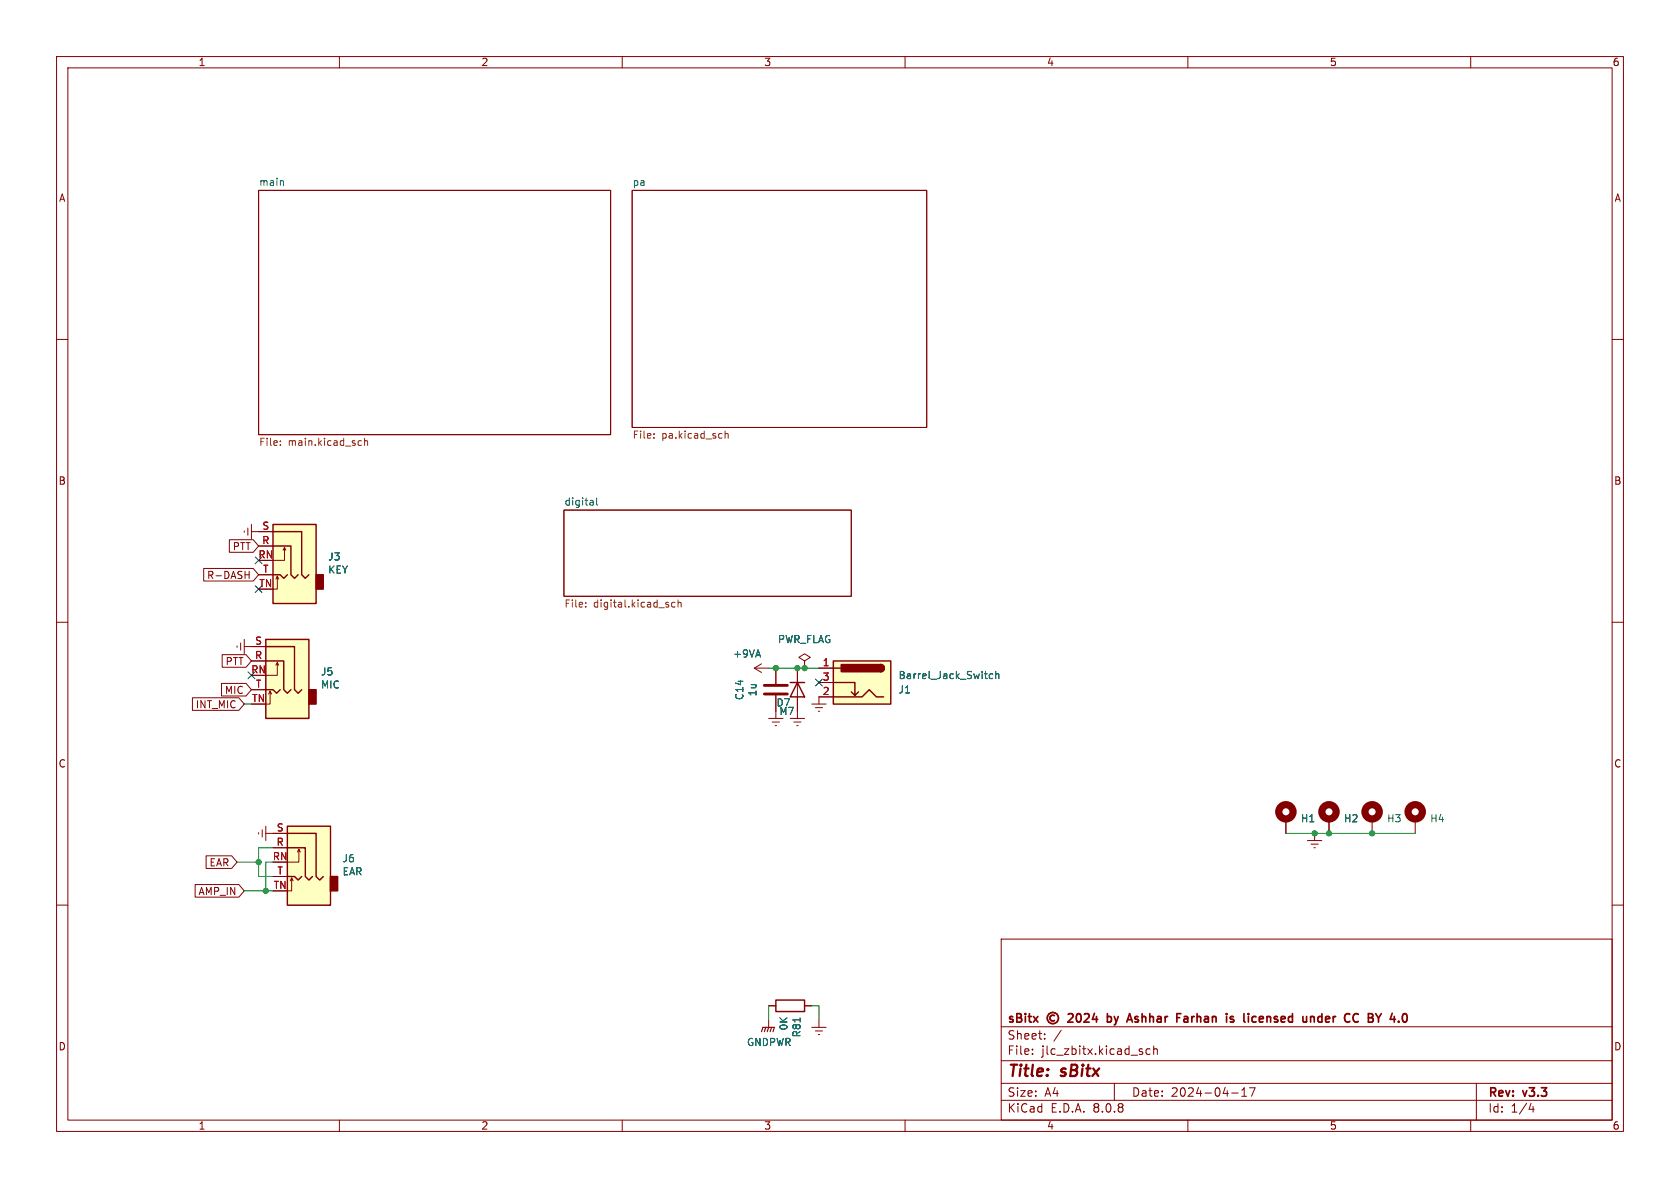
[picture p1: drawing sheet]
<svg xmlns="http://www.w3.org/2000/svg" width="297mm" height="210mm" viewBox="0 0 297 210" stroke-linecap="round" stroke-linejoin="round" font-family="sans-serif">
<g fill="none" stroke="#840000" stroke-width=".18">
<path d="M10 10h277v190h-277zM12 12h273v186h-273zM60 10v2M110 10v2M160 10v2M210 10v2M260 10v2M45.7 33.7h62.2v43.1h-62.2zM111.8 33.7h52v41.9h-52zM10 60h2M285 60h2M99.7 90.2h50.8v15.2h-50.8z"/>
<path d="M10 110h2M285 110h2M231.1 148.6h2.6M231.8 149.2h1.2M232.3 149.9h.2M232.4 147.3v1.3M10 160h2M177 166h108v32h-108zM285 160h2M60 198v2M110 198v2M160 198v2"/>
<path d="M177 194.5h108M177 191.5h108M177 187.5h108M177 181.5h108M182.5 186.3v.1M182.5 185.5v.1M184.7 183.6v.1M184.7 182.8v.1M187.6 182.1l-1.3 2M197 191.5v3M202 186v.3M203.3 185.5l-.4-.1-.3 .3v.4l.1 .2h.6"/>
<path d="M204 185.5l.2-.1 .3 .1 .1 .9M204 184.9v1.5M210 198v2M217.7 193.2h1.2M219.5 193.8h.9M219.5 192.7l.5-.4v1.5M220.9 192.3h1l-.7 1.5M260 198v2M261 191.5v6.5M270.7 195l-.4 1.1h.9M271 195.6v1"/>
</g>
<g fill="none" stroke="#840000" stroke-width=".3">
<path d="M186.4 179.5a.52 .52 0 0 0-.8 .5 .52 .52 0 0 0 .8 .4M188.8 179.3l.6-.1 .2 .1 .1 .3-.9 1.1h.9M190.4 179.3l.2-.1a.81 .81 0 0 1 .6 .6 .81 .81 0 0 1-.3 .8l-.1 .1a.81 .81 0 0 1-.4-1.4zM191.7 179.3l.6-.1 .2 .1 .1 .3-1 1.1h1M193.5 179.1l-.4 1.1h1M193.8 179.7v1M195.8 179.2v1.5M195.8 179.8l.4-.1 .2 .1M199.7 179.2l.5 1.5M209.3 179.8l.5-.1 .2 .2M223.1 179.7h-.3l-.2 .2 .1 .7 .4 .1M233.7 179.8l-.4-.1-.3 .3v.4l.1 .2h.6"/>
<path d="M233.7 179.2v1.5M241.9 179.9h.5M242.4 179.2h-.5v1.5h.6M246.5 179.7v1M196.4 180.5l-.2 .2-.4-.1M210 180l-.5 .1a.29 .29 0 0 0-.2 .3 .29 .29 0 0 0 .2 .3l.5-.1M218.1 180.3v.3M223.3 180l-.7 .2M245.8 180.2h.9"/>
<circle cx="186.1" cy="180" r="1"/>
</g>
<path d="M50.1 32v.8M104.8 88.5l.1 .8M104.9 89.2l-.1 .1M104.9 88.8h-.1M105.5 88v1.1l.2 .2" fill="none" stroke="#006464" stroke-width=".18"/>
<g fill="none" stroke="#725600" stroke-width=".18">
<path d="M49.6 78.6v.1M49.6 78v.1M63.5 77.9l.4 .1M63.9 78.7h-.4M64.4 78l.2-.1 .3 .1 .1 .7M64.4 77.5v1.2M115.6 77.4v.1M115.6 76.7v.1M128.2 76.2v1.3M128.2 76.7l.2-.1 .3 .1v.8M103.5 107.2v.1M103.5 106.5v.2"/>
<path d="M119.3 106.5h-.3l-.3 .2 .1 .6h.5M119.9 106.6l.2-.1h.3v.8M119.9 106v1.3"/>
</g>
<path d="M48.3 92.7h7.6v14h-7.6z" fill="#ffffc2"/>
<path d="M55.9 101.6h1.2v2.5h-1.2z" fill="#840000" stroke="#840000" stroke-width=".25"/>
<path d="M45.7 96.5h2.6M45.7 94h2.6M50.3 96.8l-.3 .5M50.5 97.3l-.2-.5v2.3h-2M45.7 101.6h2.6M49 101.9l-.2 .5M49.3 102.4l-.3-.5v2.2h-.7" fill="none" stroke="#840000" stroke-width=".18"/>
<path d="M48.3 92.7h7.6v14h-7.6zM48.3 96.5h3.1v5.1l.7 .6 .6-.6M48.3 94h5v7.6l.7 .6 .6-.6M48.3 101.6h1.2l.7 .6 .6-.6" fill="none" stroke="#840000" stroke-width=".25"/>
<path d="M50.8 146.1h7.6v13.9h-7.6z" fill="#ffffc2"/>
<path d="M58.4 154.9h1.3v2.6h-1.3z" fill="#840000" stroke="#840000" stroke-width=".25"/>
<path d="M45.7 147.2v.2M46.4 146.7v1.3M47 147.3h3.8M47 146.1v2.5M48.3 149.9h2.5M48.3 154.9h2.5M51.6 155.2l-.3 .5M51.8 155.7l-.2-.5v2.3h-.8M52.8 150.1l-.2 .5M53.1 150.6l-.3-.5v2.3h-2" fill="none" stroke="#840000" stroke-width=".18"/>
<path d="M50.8 146.1h7.6v13.9h-7.6zM50.8 154.9h1.3l.6 .7 .6-.7M50.8 149.9h3.2v5l.6 .7 .6-.7M50.8 147.3h5.1v7.6l.6 .7 .6-.7" fill="none" stroke="#840000" stroke-width=".25"/>
<path d="M47 113h7.6v14h-7.6z" fill="#ffffc2"/>
<path d="M54.6 121.9h1.3v2.6h-1.3z" fill="#840000" stroke="#840000" stroke-width=".25"/>
<g fill="none" stroke="#840000" stroke-width=".18">
<path d="M43.2 93.9v.2M43.8 93.3v1.3M44.4 94h1.3M44.4 92.7v2.6M44.4 116.8h2.6M44.4 114.3h2.6M49 117.1l-.2 .5M49.3 117.6l-.3-.5v2.3h-2M133.3 118.1l1.3 .8M133.3 118.1h2.6M134.6 117.3l-1.3 .8M137.2 118.1v2.8"/>
<path d="M142.2 116.8l-1-.6 1-.6 1.1 .6-1.1 .6v1.3M142.2 118.1h.1M44.4 121.9h2.6M47.8 122.2l-.3 .5M48 122.7l-.2-.5v2.3h-.8M137.2 122.9v2.8M139.7 127h2.5M140.3 127.6h1.3M140.8 128.3h.3M141 125.7v1.3M234.9 144.8v2.5M242.6 144.8v2.5"/>
<path d="M250.2 144.8v2.5M135.9 177.8h1.3M142.2 177.8h1.3M135.9 180.3v1.3M143.5 181.6h2.5M144.1 182.2h1.3M144.7 182.9h.2M144.8 180.3v1.3"/>
</g>
<path d="M47 113h7.6v14h-7.6zM47 116.8h3.2v5.1l.6 .7 .6-.7M47 114.3h5.1v7.6l.6 .7 .6-.7M47 121.9h1.3l.6 .7 .6-.7M137.2 176.8h5v2h-5z" fill="none" stroke="#840000" stroke-width=".25"/>
<path d="M141.4 179.9v.8" fill="none" stroke="#006464" stroke-width=".18"/>
<path d="M134.6 182.4l.3-.8h2l-.2 .8M135.4 181.6l-.3 .8M135.9 181.6l-.3 .8M136.4 181.6l-.3 .8" fill="none" stroke="#840000" stroke-width=".2"/>
<path d="M135.1 121.2h4.1M135.1 122.7h4.1" fill="none" stroke="#840000" stroke-width=".51"/>
<g fill="none" stroke="#840000" stroke-width="1.3">
<circle cx="234.9" cy="143.5" r="1.27"/>
<circle cx="242.6" cy="143.5" r="1.27"/>
<circle cx="250.2" cy="143.5" r="1.27"/>
</g>
<path d="M147.3 116.8h10.2v7.7h-10.2z" fill="#ffffc2"/>
<path d="M147.3 116.8h10.2v7.7h-10.2zM147.3 118.1h1.3M155.7 117.5a.64 .64 0 0 1 .6 .6 .64 .64 0 0 1-.6 .6M139.7 120.7h2.5M141 120.7l1.2 2.5h-2.5zM147.3 120.7h3.8v2.2l.7-.6M147.3 123.2h5.1l1.3-1.3 1.2 1.3h1.3M150.5 122.3l.6 .6" fill="none" stroke="#840000" stroke-width=".25"/>
<g fill="#840000" stroke="#840000" stroke-width=".25">
<path d="M155.7 117.5a.64 .64 0 0 1 .6 .6 .64 .64 0 0 1-.6 .6z"/>
<path d="M148.7 117.5h7v1.2h-7z"/>
</g>
<g fill="none" stroke="#840000" stroke-width=".18">
<path d="M40.5 95.4h4.3l.9 1.1-.9 1.1h-4.3zM45.7 96.5h2.6M45.7 94h2.6M36 100.5h8.8l.9 1.1-.9 1.1h-8.8zM39.3 115.7h4.2l.9 1.1-.9 1.2h-4.2zM41.9 114.2v.2M42.5 113.7v1.2M43.2 114.3h3.8M43.2 113v2.6M43.3 101.6h.7M44 101v1.3M44.4 116.8h2.6"/>
<path d="M45.7 101.6h2.6M137.2 118.1v2.8M141 118.1v7.6M142.2 118.1h.1M144.8 118.1h2.5M34 123.3h8.2l1 1.2-1 1.1h-8.2zM39.2 120.8h4.3l.9 1.1-.9 1.1h-4.3zM44.4 121.9h2.6M135.9 127h2.5M136.5 127.6h1.3M137 128.3h.3M137.2 122.9v4.1"/>
<path d="M143.5 124.5h2.5M144.1 125.1h1.3M144.7 125.7h.2M144.8 120.7h2.5M147.3 123.2h-2.5v1.3M34.5 156.4h7.7l1 1.1-1 1.1h-7.7zM36.4 151.3h4.6l.9 1.1-.9 1.1h-4.6zM48.3 149.9h2.5M48.3 147.3h2.5M48.3 154.9h2.5M227.3 144.8v2.5M234.9 144.8v2.5"/>
<path d="M135.9 177.8h1.3M142.2 177.8h1.3"/>
</g>
<path d="M175.5 119.2l-.4-.1-.2 .3 .1 .5h.5M176 119.2l.2-.1 .3 .1 .1 .8M176 118.7v1.3M141.4 179.9v.8" fill="none" stroke="#006464" stroke-width=".18"/>
<circle cx="227.3" cy="143.5" r="1.27" fill="none" stroke="#840000" stroke-width="1.3"/>
<path d="M135.9 118.1h8.9M43.2 124.5h1.2M41.9 152.4h3.8M43.2 157.5h5.1M48.3 149.9h-2.6v5h2.6M48.3 152.4h-1.3v5.1M227.3 147.3h22.9M135.9 177.8v2.5M143.5 177.8h1.3v2.5" fill="none" stroke="#009600" stroke-width=".18"/>
<path d="M45.1 98.5l1.2 1.2M46.3 98.5l-1.2 1.2M43.8 118.8l1.3 1.2M45.1 118.8l-1.3 1.2M45.1 103.5l1.2 1.2M46.3 103.5l-1.2 1.2M144.2 120l1.2 1.3M145.4 120l-1.2 1.3" fill="none" stroke="#000084" stroke-width=".18"/>
<g fill="#009600" stroke="#009600" stroke-width=".18">
<circle cx="234.9" cy="147.3" r=".46"/>
<circle cx="242.6" cy="147.3" r=".46"/>
<circle cx="142.2" cy="118.1" r=".46"/>
<circle cx="232.4" cy="147.3" r=".46"/>
<circle cx="47" cy="157.5" r=".46"/>
<circle cx="137.2" cy="118.1" r=".46"/>
<circle cx="45.7" cy="152.4" r=".46"/>
<circle cx="141" cy="118.1" r=".46"/>
</g>
<g font-size="2.8" fill="#840000">
<text x="178" y="190.9">Title:</text>
<text x="187.7" y="190.9">sBitx</text>
</g>
<g font-size="2.1" fill="#840000">
<text x="178" y="184">Sheet:</text>
<text x="178" y="181.2">sBitx</text>
<text x="197" y="181.2">by</text>
<text x="201.3" y="181.2">Ashhar</text>
<text x="210.5" y="181.2">Farhan</text>
<text x="219.9" y="181.2">is</text>
<text x="223.6" y="181.2">licensed</text>
<text x="234.6" y="181.2">under</text>
<text x="242.6" y="181.2">CC</text>
<text x="247.4" y="181.2">BY</text>
<text x="178" y="186.7">File:</text>
<text x="184.1" y="186.7">jlc_zbitx.kicad_sch</text>
<text x="178" y="196.9">KiCad</text>
<text x="178" y="194.1">Size:</text>
<text x="184.7" y="194.1">A4</text>
<text x="185.7" y="196.9">E.D.A.</text>
<text x="193.3" y="196.9">8.0.8</text>
<text x="200" y="194.1">Date:</text>
<text x="207" y="194.1">2024-04-17</text>
<text x="263" y="194.3">Rev:</text>
<text x="263" y="196.9">Id:</text>
<text x="267.1" y="196.9">1/4</text>
<text x="269.4" y="194.3">v3.3</text>
</g>
<g font-size="1.8" fill="#840000">
<text x="35" y="11.9">1</text>
<text x="85" y="11.9">2</text>
<text x="135" y="11.9">3</text>
<text x="185" y="11.9">4</text>
<text x="235" y="11.9">5</text>
<text x="285" y="11.9">6</text>
<text x="10.3" y="35.9">A</text>
<text x="285.3" y="35.9">A</text>
<text x="10.3" y="85.9">B</text>
<text x="285.3" y="85.9">B</text>
<text x="41" y="97.5">PTT</text>
<text x="36.5" y="102.6">R-DASH</text>
<text x="39.8" y="117.8">PTT</text>
<text x="34.5" y="125.4">INT_MIC</text>
<text x="39.7" y="122.9">MIC</text>
<text x="10.3" y="135.9">C</text>
<text x="285.3" y="135.9">C</text>
<text x="36.9" y="153.4">EAR</text>
<text x="35" y="158.4">AMP_IN</text>
<text x="10.3" y="185.9">D</text>
<text x="285.3" y="185.9">D</text>
<text x="35" y="199.9">1</text>
<text x="85" y="199.9">2</text>
<text x="135" y="199.9">3</text>
<text x="185" y="199.9">4</text>
<text x="235" y="199.9">5</text>
<text x="285" y="199.9">6</text>
</g>
<g font-size="1.8" fill="#006464">
<text x="45.7" y="32.9">main</text>
<text x="111.8" y="32.9">pa</text>
<text x="99.7" y="89.5">digital</text>
<text x="57.9" y="99.3">J3</text>
<text x="57.9" y="101.6">KEY</text>
<text x="137.4" y="113.9">PWR_FLAG</text>
<text x="56.7" y="119.6">J5</text>
<text x="129.5" y="116.4">+9VA</text>
<text x="56.7" y="121.9">MIC</text>
<text x="131.6" y="123.9" transform="rotate(-90 131.6 123.9)">C14</text>
<text x="133.9" y="123.2" transform="rotate(-90 133.9 123.2)">1u</text>
<text x="137.2" y="125.1">D7</text>
<text x="158.8" y="122.8">J1</text>
<text x="158.8" y="120.2">Barrel_Jack_Switch</text>
<text x="137.7" y="126.6">M7</text>
<text x="229.9" y="145.6">H1</text>
<text x="237.5" y="145.6">H2</text>
<text x="245.1" y="145.6">H3</text>
<text x="252.7" y="145.6">H4</text>
<text x="60.5" y="152.6">J6</text>
<text x="60.5" y="154.9">EAR</text>
<text x="132" y="185.1">GNDPWR</text>
<text x="139.4" y="182.3" transform="rotate(-90 139.4 182.3)">0K</text>
<text x="141.7" y="183.5" transform="rotate(-90 141.7 183.5)">R81</text>
</g>
<g font-size="1.8" fill="#725600">
<text x="111.8" y="77.9">File:</text>
<text x="117" y="77.9">pa.kicad_sch</text>
<text x="45.7" y="79.1">File:</text>
<text x="50.9" y="79.1">main.kicad_sch</text>
<text x="99.7" y="107.7">File:</text>
<text x="104.9" y="107.7">digital.kicad_sch</text>
</g>
<g font-size="1.8" fill="#a90000">
<text x="46.3" y="93.7">S</text>
<text x="45.6" y="98.8">RN</text>
<text x="46.3" y="96.3">R</text>
<text x="46.4" y="101.3">T</text>
<text x="45.7" y="103.9">TN</text>
<text x="44.3" y="119.1">RN</text>
<text x="45" y="116.6">R</text>
<text x="45" y="114">S</text>
<text x="145.3" y="117.9">1</text>
<text x="44.5" y="124.2">TN</text>
<text x="45.1" y="121.7">T</text>
<text x="145.3" y="122.9">2</text>
<text x="145.3" y="120.4">3</text>
<text x="48.8" y="149.6">R</text>
<text x="48.8" y="147.1">S</text>
<text x="48.1" y="152.1">RN</text>
<text x="48.9" y="154.7">T</text>
<text x="48.3" y="157.2">TN</text>
</g>
</svg>
